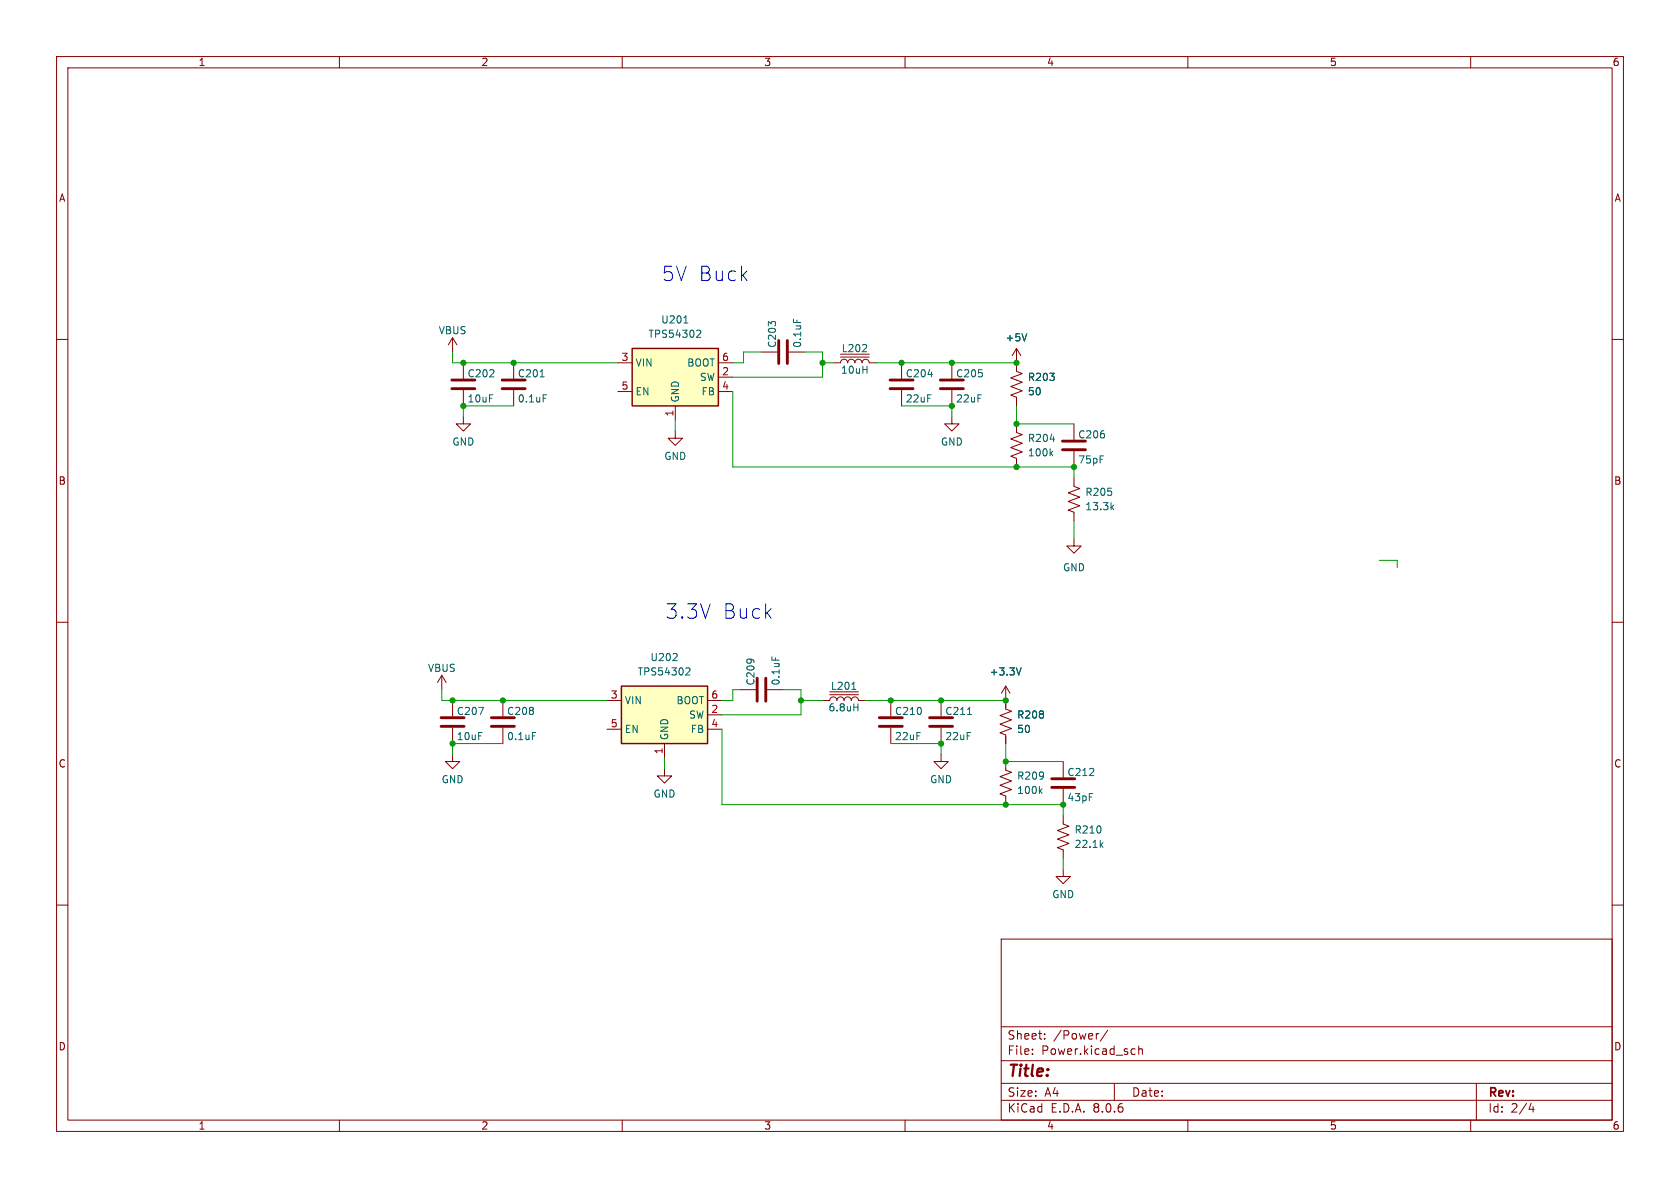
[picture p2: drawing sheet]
<svg xmlns="http://www.w3.org/2000/svg" width="297mm" height="210mm" viewBox="0 0 297 210" stroke-linecap="round" stroke-linejoin="round" font-family="sans-serif">
<g fill="none" stroke="#840000" stroke-width=".18">
<path d="M10 10h277v190h-277zM12 12h273v186h-273zM60 10v2M110 10v2M160 10v2M210 10v2M260 10v2M10 60h2M80 59.7l-.8 1.3M80 59.7v2.5M80 59.7l.8 1.3M285 60h2"/>
<path d="M81.9 73.7v1.2h1.3l-1.3 1.3-1.3-1.3h1.3M81.9 64.1v2.8M81.9 69v2.8M119.4 76.2v1.3h1.2l-1.2 1.2-1.3-1.2h1.3M134.6 62.2h2.8M139.4 62.2h2.8M147.3 64.1h1.3a.64 .64 0 0 1 .6-.6 .64 .64 0 0 1 .7 .6 .64 .64 0 0 1 .6-.6 .64 .64 0 0 1 .6 .6 .64 .64 0 0 1 .7-.6 .64 .64 0 0 1 .6 .6 .64 .64 0 0 1 .6-.6 .64 .64 0 0 1 .7 .6h1.2M148.6 63.1h5.1M148.6 62.6h5.1M159.4 64.1v2.8M159.4 69v2.8M168.3 73.7v1.2h1.2l-1.2 1.3-1.3-1.3h1.3"/>
<path d="M168.3 64.1v2.8M168.3 69v2.8M179.7 74.9v1.6l1 .3-2 .8 2 .8-2 .7 2 .8-2 .7 1 .4v1.6M179.7 61.6v4.1l1 .3-2 .8 2 .8-2 .7 2 .8-2 .8 1 .3v1.6M179.7 61.6l-.8 1.3M179.7 61.6l.8 1.3M189.9 74.9v2.8M189.9 79.8v2.8M189.9 95.3v1.2h1.2l-1.2 1.3-1.3-1.3h1.3M189.9 84.5v1.5l1 .4-2.1 .7 2.1 .8-2.1 .7 2.1 .8-2.1 .8 1.1 .4v1.5M10 110h2M78.1 119.4l-.8 1.3"/>
<path d="M78.1 119.4v2.5M78.1 119.4l.8 1.3M285 110h2M88.9 123.8v2.8M88.9 128.7v2.7M130.8 121.9h2.8M135.6 121.9h2.8M145.4 123.8h1.3a.64 .64 0 0 1 .6-.6 .64 .64 0 0 1 .7 .6 .64 .64 0 0 1 .6-.6 .64 .64 0 0 1 .6 .6 .64 .64 0 0 1 .7-.6 .64 .64 0 0 1 .6 .6 .64 .64 0 0 1 .6-.6 .64 .64 0 0 1 .7 .6h1.2M146.7 122.8h5.1M146.7 122.3h5.1M157.5 123.8v2.8M157.5 128.7v2.7"/>
<path d="M166.4 133.4v1.2h1.2l-1.2 1.3-1.3-1.3h1.3M166.4 123.8v2.8M166.4 128.7v2.7M177.8 134.6v1.5l1 .4-2 .8 2 .7-2 .8 2 .8-2 .7 1 .4v1.5M177.8 121.3v4l1 .4-2 .8 2 .8-2 .7 2 .8-2 .7 1 .4v1.5M177.8 121.3l-.8 1.3M177.8 121.3l.8 1.3M188 134.6v2.8M188 139.4v2.8M10 160h2M188 153.7v1.2h1.2l-1.2 1.3-1.3-1.3h1.3M188 144.1v1.6l1 .4-2.1 .7 2.1 .8-2.1 .7 2.1 .8-2.1 .8 1.1 .3v1.6"/>
<path d="M285 160h2M177 166h108v32h-108zM60 198v2M110 198v2M160 198v2M177 194.5h108M177 191.5h108M177 187.5h108M177 181.5h108M182.5 186.3v.1M182.5 185.5v.1M184.7 183.6v.1"/>
<path d="M184.7 182.8v.1M194.2 182.7l-.2 .1M195.8 182.1l-1.3 2M197 191.5v3M200.2 185.4l.5 .1M200.7 186.3l-.5 .1M201.3 185.5l.2-.1 .4 .1 .1 .9M201.3 184.9v1.5M210 198v2M260 198v2M261 191.5v6.5M270.7 195l-.4 1.1h.9"/>
<path d="M271 195.6v1"/>
</g>
<g fill="none" stroke="#006464" stroke-width=".18">
<path d="M140.3 56.4v.6M181.5 59l-.4 1.3M152.4 62.2h.8M153.2 61v.4M164.1 66.2h.7M185.7 77.6h.7M186.1 79.7l-.4 .5M185.8 80.1l.3 .5M196.5 89.6l.4 .5M196.9 89.3l-.5 .5M136.5 116.1v.6M180.5 118.1l-.4 1.2"/>
<path d="M94.1 129.5h.6M150.6 121.9h.7M150.9 125h.8M151.7 124.4v1.3M171 126.3h.8M183.9 139.8l.3 .5M184.2 139.4l-.5 .5M194.6 149.3l.4 .5M195 149l-.5 .4"/>
</g>
<g fill="none" stroke="#840000" stroke-width=".51">
<path d="M79.9 68.7h4M79.9 67.2h4M137.7 60.2v4.1M139.2 60.2v4.1M157.4 68.7h4M157.4 67.2h4M166.2 68.7h4.1M166.2 67.2h4.1M187.8 79.5h4.1M187.8 78h4.1M133.9 119.9v4.1M135.4 119.9v4.1"/>
<path d="M86.9 128.4h4M86.9 126.9h4M155.4 128.4h4.1M155.4 126.9h4.1M164.3 128.4h4.1M164.3 126.9h4.1M185.9 139.2h4.1M185.9 137.7h4.1"/>
</g>
<path d="M109.9 121.3h15.2v10.1h-15.2z" fill="#ffffc2"/>
<path d="M109.9 121.3h15.2v10.1h-15.2z" fill="none" stroke="#840000" stroke-width=".25"/>
<path d="M107.3 123.8h2.6M107.3 128.9h2.6M117.5 135.9v1.3h1.2l-1.2 1.2-1.3-1.2h1.3M117.5 131.4v2.6M125.1 126.4h2.5M125.1 123.8h2.5M125.1 128.9h2.5" fill="none" stroke="#840000" stroke-width=".18"/>
<path d="M118.9 116.8h.8M119.7 115.6v.5M121.4 118.1h.5l.1 .3-.8 .9h.8" fill="none" stroke="#006464" stroke-width=".18"/>
<path d="M111.8 61.6h15.2v10.2h-15.2z" fill="#ffffc2"/>
<path d="M111.8 61.6h15.2v10.2h-15.2z" fill="none" stroke="#840000" stroke-width=".25"/>
<g fill="none" stroke="#840000" stroke-width=".18">
<path d="M90.8 64.1v2.8M90.8 69v2.8M109.2 64.1h2.6M109.2 69.2h2.6M119.4 71.8v2.5M127 66.7h2.5M127 64.1h2.5M127 69.2h2.5M179.7 64.1v1.3M179.7 70.5v1.3M80 133.4v1.2h1.3l-1.3 1.3-1.3-1.3h1.3M80 123.8v2.8"/>
<path d="M80 128.7v2.7M177.8 123.8v1.3M177.8 130.2v1.2"/>
</g>
<path d="M120.9 57.1h.7M123.3 58.4h.5l.1 .3-.8 .9h.8M181.5 59l-.4 1.3M95.5 66.6h.7M96 69.8h.6M180.5 118.1l-.4 1.2M84.6 125h.9l-.6 1.3" fill="none" stroke="#006464" stroke-width=".18"/>
<path d="M88.8 68.7h4M88.8 67.2h4M78 128.4h4M78 126.9h4" fill="none" stroke="#840000" stroke-width=".51"/>
<g fill="none" stroke="#009600" stroke-width=".18">
<path d="M80 62.2v1.9h29.2M90.8 71.8h-8.9v1.9M119.4 74.3v1.9M129.5 69.2v13.4h60.4v1.9M134.6 62.2h-3.2v1.9h-1.9M142.2 62.2h3.2v4.5h-15.9M145.4 64.1h1.9M154.9 64.1h24.8M159.4 71.8h8.9v1.9M179.7 71.8v3.1h10.2M189.9 92.1v3.2M243.8 99.1h3.2v1.2"/>
<path d="M78.1 121.9v1.9h29.2M88.9 131.4h-8.9v2M117.5 134v1.9M127.6 128.9v13.3h60.4v1.9M130.8 121.9h-1.3v1.9h-1.9M138.4 121.9h3.2v4.5h-14M141.6 123.8h3.8M153 123.8h24.8M157.5 131.4h8.9v2M177.8 131.4v3.2h10.2M188 151.8v1.9"/>
</g>
<g fill="#009600" stroke="#009600" stroke-width=".18">
<circle cx="157.5" cy="123.8" r=".46"/>
<circle cx="177.8" cy="123.8" r=".46"/>
<circle cx="166.4" cy="123.8" r=".46"/>
<circle cx="177.8" cy="134.6" r=".46"/>
<circle cx="179.7" cy="74.9" r=".46"/>
<circle cx="179.7" cy="64.1" r=".46"/>
<circle cx="166.4" cy="131.4" r=".46"/>
<circle cx="179.7" cy="82.6" r=".46"/>
<circle cx="177.8" cy="142.2" r=".46"/>
<circle cx="189.9" cy="82.6" r=".46"/>
<circle cx="188" cy="142.2" r=".46"/>
<circle cx="159.4" cy="64.1" r=".46"/>
<circle cx="145.4" cy="64.1" r=".46"/>
<circle cx="168.3" cy="64.1" r=".46"/>
<circle cx="168.3" cy="71.8" r=".46"/>
<circle cx="141.6" cy="123.8" r=".46"/>
<circle cx="80" cy="123.8" r=".46"/>
<circle cx="81.9" cy="64.1" r=".46"/>
<circle cx="81.9" cy="71.8" r=".46"/>
<circle cx="90.8" cy="64.1" r=".46"/>
<circle cx="80" cy="131.4" r=".46"/>
<circle cx="88.9" cy="123.8" r=".46"/>
</g>
<g font-size="3.5" fill="#0000c2">
<text x="116.8" y="49.9">5V Buck</text>
<text x="117.5" y="109.6">3.3V</text>
<text x="127.6" y="109.6">Buck</text>
</g>
<text font-size="2.8" fill="#840000" x="178" y="190.9">Title:</text>
<g font-size="2.1" fill="#840000">
<text x="178" y="184">Sheet:</text>
<text x="186.2" y="184">/Power/</text>
<text x="178" y="186.7">File:</text>
<text x="184.1" y="186.7">Power.kicad_sch</text>
<text x="178" y="196.9">KiCad</text>
<text x="178" y="194.1">Size:</text>
<text x="184.7" y="194.1">A4</text>
<text x="185.7" y="196.9">E.D.A.</text>
<text x="193.3" y="196.9">8.0.6</text>
<text x="200" y="194.1">Date:</text>
<text x="263" y="194.3">Rev:</text>
<text x="263" y="196.9">Id:</text>
<text x="267.1" y="196.9">2/4</text>
</g>
<g font-size="1.8" fill="#840000">
<text x="35" y="11.9">1</text>
<text x="85" y="11.9">2</text>
<text x="135" y="11.9">3</text>
<text x="185" y="11.9">4</text>
<text x="235" y="11.9">5</text>
<text x="285" y="11.9">6</text>
<text x="10.3" y="35.9">A</text>
<text x="285.3" y="35.9">A</text>
<text x="10.3" y="85.9">B</text>
<text x="285.3" y="85.9">B</text>
<text x="10.3" y="135.9">C</text>
<text x="285.3" y="135.9">C</text>
<text x="10.3" y="185.9">D</text>
<text x="285.3" y="185.9">D</text>
<text x="35" y="199.9">1</text>
<text x="85" y="199.9">2</text>
<text x="135" y="199.9">3</text>
<text x="185" y="199.9">4</text>
<text x="235" y="199.9">5</text>
<text x="285" y="199.9">6</text>
</g>
<g font-size="1.8" fill="#006464">
<text x="77.5" y="59.3">VBUS</text>
<text x="114.5" y="59.9">TPS54302</text>
<text x="116.8" y="57.4">U201</text>
<text x="112.3" y="65">VIN</text>
<text x="121.4" y="65">BOOT</text>
<text x="137.4" y="61.6" transform="rotate(-90 137.4 61.6)">C203</text>
<text x="141.8" y="61.6" transform="rotate(-90 141.8 61.6)">0.1uF</text>
<text x="148.7" y="62.5">L202</text>
<text x="177.7" y="60.6">+5V</text>
<text x="82.6" y="66.9">C202</text>
<text x="82.6" y="71.3">10uF</text>
<text x="91.4" y="66.9">C201</text>
<text x="91.4" y="71.3">0.1uF</text>
<text x="112.3" y="70.1">EN</text>
<text x="120.2" y="71.2" transform="rotate(-90 120.2 71.2)">GND</text>
<text x="123.6" y="67.5">SW</text>
<text x="123.9" y="70.1">FB</text>
<text x="148.6" y="66.3">10uH</text>
<text x="160" y="66.9">C204</text>
<text x="160" y="71.3">22uF</text>
<text x="168.9" y="66.9">C205</text>
<text x="168.9" y="71.3">22uF</text>
<text x="181.6" y="67.5">R203</text>
<text x="181.6" y="70.1">50</text>
<text x="190.5" y="77.7">C206</text>
<text x="79.9" y="79">GND</text>
<text x="117.3" y="81.5">GND</text>
<text x="166.2" y="79">GND</text>
<text x="181.6" y="78.3">R204</text>
<text x="181.6" y="80.9">100k</text>
<text x="190.5" y="82.1">75pF</text>
<text x="191.8" y="87.9">R205</text>
<text x="191.8" y="90.4">13.3k</text>
<text x="187.8" y="101.2">GND</text>
<text x="75.6" y="119">VBUS</text>
<text x="112.6" y="119.6">TPS54302</text>
<text x="114.9" y="117.1">U202</text>
<text x="174.9" y="119.6">+3.3V</text>
<text x="110.4" y="124.7">VIN</text>
<text x="119.5" y="124.7">BOOT</text>
<text x="133.6" y="121.3" transform="rotate(-90 133.6 121.3)">C209</text>
<text x="138" y="121.3" transform="rotate(-90 138 121.3)">0.1uF</text>
<text x="146.4" y="126">6.8uH</text>
<text x="146.8" y="122.1">L201</text>
<text x="80.7" y="126.6">C207</text>
<text x="80.7" y="131">10uF</text>
<text x="89.5" y="126.6">C208</text>
<text x="89.5" y="131">0.1uF</text>
<text x="110.4" y="129.8">EN</text>
<text x="118.3" y="130.9" transform="rotate(-90 118.3 130.9)">GND</text>
<text x="121.7" y="127.2">SW</text>
<text x="122" y="129.8">FB</text>
<text x="158.1" y="126.6">C210</text>
<text x="158.1" y="131">22uF</text>
<text x="167" y="126.6">C211</text>
<text x="167" y="131">22uF</text>
<text x="179.7" y="127.2">R208</text>
<text x="179.7" y="129.8">50</text>
<text x="188.6" y="137.4">C212</text>
<text x="78" y="138.7">GND</text>
<text x="115.4" y="141.2">GND</text>
<text x="164.3" y="138.7">GND</text>
<text x="179.7" y="138">R209</text>
<text x="179.7" y="140.6">100k</text>
<text x="188.6" y="141.8">43pF</text>
<text x="189.9" y="147.5">R210</text>
<text x="189.9" y="150.1">22.1k</text>
<text x="185.9" y="159">GND</text>
</g>
<g font-size="1.8" fill="#a90000">
<text x="109.8" y="63.9">3</text>
<text x="127.6" y="63.9">6</text>
<text x="109.8" y="69">5</text>
<text x="127.6" y="66.4">2</text>
<text x="127.6" y="69">4</text>
<text x="119.1" y="73.7" transform="rotate(-90 119.1 73.7)">1</text>
<text x="107.9" y="123.6">3</text>
<text x="125.7" y="123.6">6</text>
<text x="107.9" y="128.7">5</text>
<text x="125.7" y="126.1">2</text>
<text x="125.7" y="128.7">4</text>
<text x="117.2" y="133.4" transform="rotate(-90 117.2 133.4)">1</text>
</g>
</svg>
